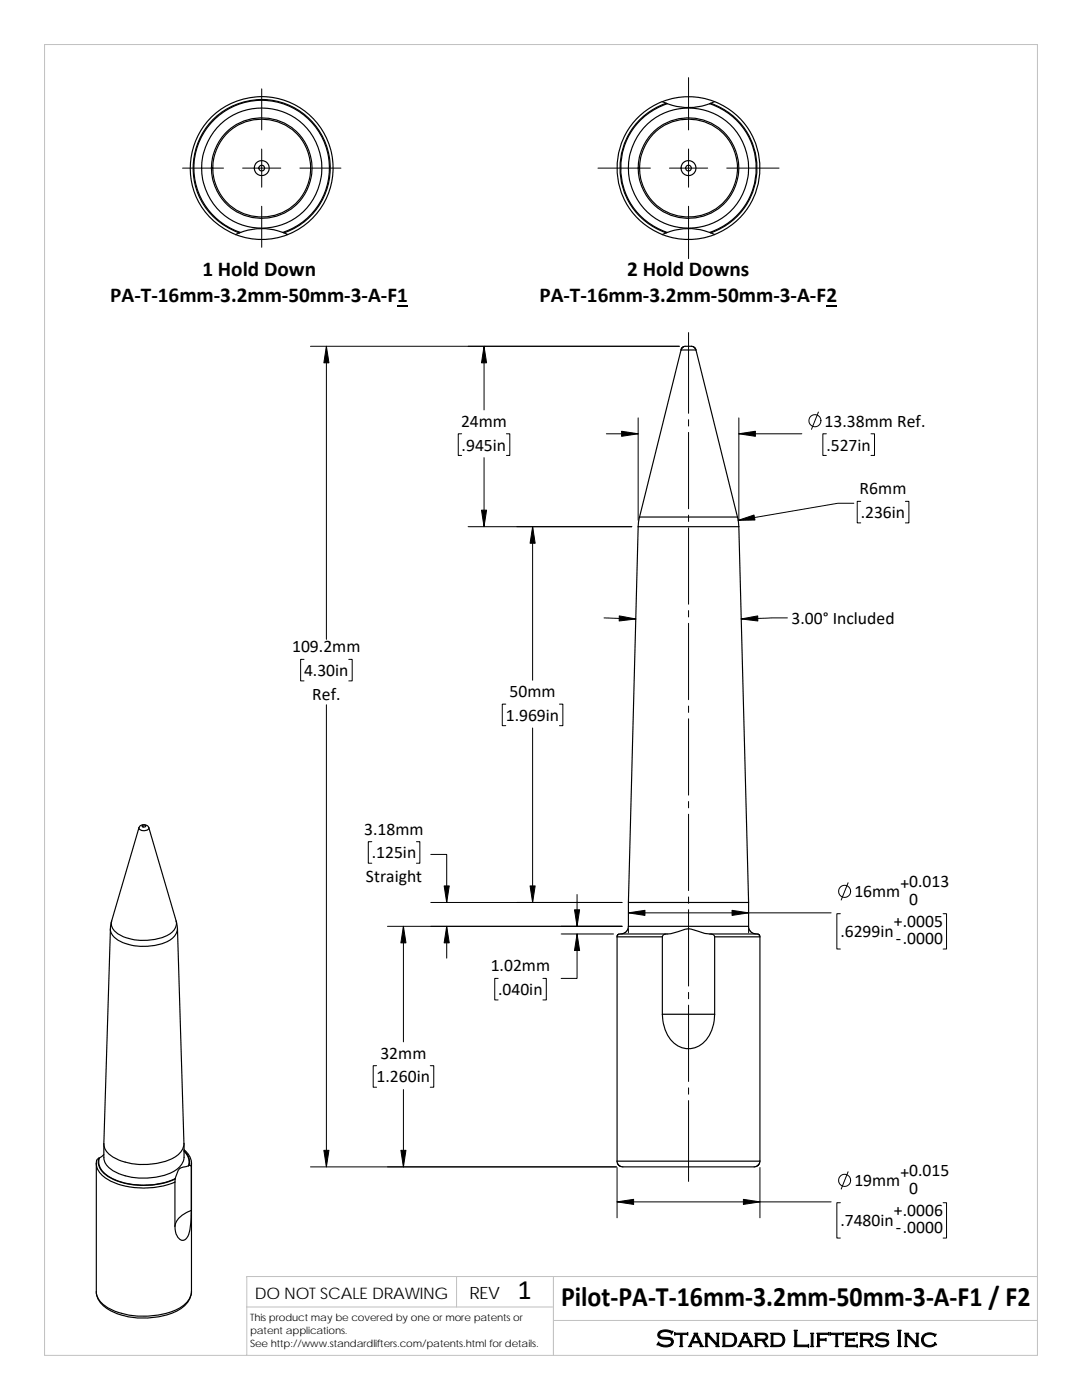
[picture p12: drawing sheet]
<svg xmlns="http://www.w3.org/2000/svg" width="216mm" height="279mm" viewBox="0 0 216 279" stroke-linecap="round" stroke-linejoin="round" font-family="sans-serif">
<path d="M8.9 8.9h198.1v261.6h-198.1zM91.1 254.8v6M110.4 254.8v15.7M207 254.8h-157.8v15.7M49.2 260.8h61.2M110.4 263.5h96.6" fill="none" stroke="#c0c0c0" stroke-width=".2"/>
<g fill="none" stroke="#000" stroke-width=".23">
<path d="M132.2 20.3a14.3 14.3 0 0 0-9.1 13.2 14.3 14.3 0 0 0 9.1 13.3M132.2 20.3a14.4 14.4 0 0 1 10.4 0M132.2 20.3l.7 .3M132.9 20.6a13.7 13.7 0 0 0-9.2 12.9 13.7 13.7 0 0 0 9.2 13M132.9 20.6l.3 .1M141.6 20.7a13.5 13.5 0 0 1 9.3 12.8 13.5 13.5 0 0 1-9.3 12.9M141.6 20.7a12 12 0 0 1-8.5 0 13.5 13.5 0 0 0-9.2 12.9 13.5 13.5 0 0 0 9.3 12.8 12.2 12.2 0 0 1 8.6 .1M141.8 20.6a13.7 13.7 0 0 1 9.2 12.9 13.7 13.7 0 0 1-9.2 13M141.8 20.6l-.2 .1M142.6 20.3a14.2 14.2 0 0 1 9 13.2 14.2 14.2 0 0 1-9 13.3M142.6 20.3l-.8 .3M47.8 46.5a13.7 13.7 0 0 1-6.6-21.1 13.7 13.7 0 0 1 22 0 13.7 13.7 0 0 1-6.5 21.1"/>
<path d="M48 46.4a12.2 12.2 0 0 1 8.7 .1M48 46.4l-1 .4M56.4 46.4a13.5 13.5 0 0 0 6.7-20.8 13.5 13.5 0 0 0-21.9 0 13.5 13.5 0 0 0 6.8 20.8M56.7 46.5l.7 .3a14.5 14.5 0 0 1-10.4 0M57.4 46.8a14.3 14.3 0 0 0 6.1-21.9 14.3 14.3 0 0 0-22.7 0 14.3 14.3 0 0 0 6.2 21.9M133.2 46.4l-1 .4M141.8 46.5l.8 .3a14.5 14.5 0 0 1-10.4 0M135.9 69.8h3M135.9 69.8l-8.3 33.4M138.9 69.8l8.3 33.6 .2 1.7M138.9 69.8l-.3-.4-.6-.3h-1.5l-.4 .3-.2 .5M127.3 105.1l-1.9 75v4.8"/>
<path d="M127.3 105.1h20.1M127.6 103.2l-.3 1.9M127.6 103.2h19.6M147.4 105.1l2 75M27.7 165.2l-5.4 18.6a2.47 2.47 0 0 0 1.6 2.8 10.9 10.9 0 0 0 10.1-.3 2.42 2.42 0 0 0 1.2-2.5M27.7 165.2a1.09 1.09 0 0 1 1-.6 1.09 1.09 0 0 1 1 .6M28.4 164.8a.36 .36 0 0 1 .4-.2 .36 .36 0 0 1 .2 .4 .36 .36 0 0 1-.4 .1 .36 .36 0 0 1-.2-.3zM29.7 165.2a1.1 1.1 0 0 1-1.7 .4l-.3-.2v-.2M29.7 165.2l5.5 18.6M22 185.4a3.5 3.5 0 0 0 3 2.9 11.6 11.6 0 0 0 9-.7 2.83 2.83 0 0 0 1.4-2.2M22 185.4l-1.3 42.8a3.9 3.9 0 0 0 3 3.3 13.7 13.7 0 0 0 11.6-.8 3.1 3.1 0 0 0 1.4-2.5l-1.3-42.8M22.3 183.8l-.3 1.6"/>
<path d="M35.2 183.8l.2 1.6M123.1 187h9.1M123.1 187v44.7M125.4 180.1h24M125.4 184.9l-.1 .5-.3 .5-.5 .4-.6 .1M125.4 184.9h24M132.2 187v15.4M132.9 186.4h-9.4l-.2 .2-.2 .4M141.8 186.4h-.2a8.7 8.7 0 0 1-3.4-.9l-1.2-.1-3.2 1h-.7a.83 .83 0 0 0-.9 .6M141.8 186.4h9.4l.3 .2 .1 .4M141.8 186.4l.6 .2 .2 .4M142.6 187v15.4"/>
<path d="M142.6 187h9M149.4 180.1v4.8M149.4 184.9l.1 .6 .4 .5 .5 .3 .5 .1M151.6 187v44.7M132.2 202.4a7.3 7.3 0 0 0 2.9 6.2 4.6 4.6 0 0 0 6.6-2.3l.5-1.2 .3-1.5 .1-1.2M132.2 202.4h10.4M19.2 232.2a3.8 3.8 0 0 0 2.2 3.1 16.2 16.2 0 0 0 13.5 .6M19.3 231.6l-.1 26.2M19.7 231.2l-.4 .5M19.7 231.2a3.2 3.2 0 0 0 1.8 3.6 15.2 15.2 0 0 0 13.5 .4M19.8 231.1l-.1 .1M20.7 230.4l-.9 .7a2.99 2.99 0 0 0 1.5 3.4 15 15 0 0 0 13.7 .7v-.2a2.43 2.43 0 0 1 1.4-2l1.2-.3"/>
<path d="M20.7 228.3v2.7a3.9 3.9 0 0 0 3 3.2 13.9 13.9 0 0 0 11.3-.6 3.4 3.4 0 0 0 1.7-2.6v-2.7M34.9 235.9v8.8M34.9 235.3v.6M36.7 229.6a2.96 2.96 0 0 1 1 3M36.7 229.4a3.4 3.4 0 0 1 1.5 3.3M36.7 229.7l.6 .8a2.59 2.59 0 0 1 .3 2.2M37.6 232.7l.3-.1 .3 .1M38.2 232.7v8.9M38.2 232.2v25.6a4.1 4.1 0 0 1-2.6 3.4 15.6 15.6 0 0 1-14.7-.6 3.7 3.7 0 0 1-1.7-2.8M123.1 231.7h28.5M123.1 231.7l.1 .5 .3 .4 .8 .3h26.2l.8-.3 .3-.9M38.2 241.6a14.5 14.5 0 0 1-.7 5.1 1.08 1.08 0 0 1-1 .8 1.08 1.08 0 0 1-1.1-.7 3.8 3.8 0 0 1-.5-2.1"/>
<path d="M38.2 241.6a4.4 4.4 0 0 0-3.3 3.1M38.2 257.7a4.9 4.9 0 0 1-3.5 4.2 15 15 0 0 1-13.4-.8 4.1 4.1 0 0 1-2.1-3.3"/>
<circle cx="52.2" cy="33.5" r=".58"/>
<circle cx="52.2" cy="33.5" r="10"/>
<circle cx="52.2" cy="33.5" r="1.5"/>
<circle cx="52.2" cy="33.5" r="9.8"/>
<circle cx="52.2" cy="33.5" r="12"/>
<circle cx="137.4" cy="33.5" r="10"/>
<circle cx="137.4" cy="33.5" r="1.5"/>
<circle cx="137.4" cy="33.5" r="9.8"/>
<circle cx="137.4" cy="33.5" r=".57"/>
<circle cx="137.4" cy="33.5" r="12"/>
</g>
<g fill="none" stroke="#000" stroke-width=".2">
<path d="M52.2 17.7v8.2M137.4 15.5v10.4M36.4 33.5h8.2M48.4 33.5h7.6M52.2 29.7v7.7M59.8 33.5h8.2M119.3 33.5h10.5M133.6 33.5h7.6M137.4 29.7v7.7M145 33.5h10.4M52.2 41.2v8.2M137.4 41.2v10.4"/>
<path d="M62 69.1h73.6M65.1 69.1v58.5M96.6 69.1v12.7M137.4 66.4v16.1M92.1 86.6h-.7v4.3h.7M96.6 91.3v13.8M101 86.6h.7v4.3h-.7M121 86.6h6.3M127.3 83.4v20.4M137.4 83.8v1.2M137.4 86.3v15.2M147.4 83.4v20.4"/>
<path d="M147.4 86.6h12.6M163.3 82.2l-1.4 3.5M164.9 86.6h-.7v4.3h.7M173.8 86.6h.7v4.3h-.7M93.4 105.1h32.7M106.3 105.1v30.7M137.4 102.8v1.3M137.4 105.3v15.3M170.4 100.4h-3.2l-19.9 3.4M171.7 100.1h-.7v4.3h.7M180.7 100.1h.7v4.3h-.7M60.7 131.6h-.7v4.3h.7"/>
<path d="M69.6 131.6h.7v4.3h-.7M120.5 123.3l6.4 .2M137.4 121.9v1.2M137.4 124.4v15.2M157.1 123.3l-9.2 .2M65.1 140.7v92.2M100.9 140.5h-.7v4.3h.7M106.3 145.3v34.8M111.6 140.5h.7v4.3h-.7M137.4 140.9v1.3M137.4 143.4v15.3M137.4 160v1.2"/>
<path d="M74.2 168h-.7v4.3h.7M83.1 168h.7v4.3h-.7M86 170.5h3.1v9.6M115.1 178.5v6.4M137.4 162.5v15.2M137.4 179v1.3M169.2 176.2l-1.3 3.4M77.3 184.9h46.8M80.5 184.9v23M86 180.1h38.1M89.1 184.9v6.3M99.4 195.3h-.7v4.3h.7"/>
<path d="M108.3 195.3h.7v4.3h-.7M112 186.4h10.4M115.1 186.4v8.9h-3.1M125.4 182.2h40.4M125.4 185.4v.7M137.4 181.5v15.3M137.4 198.1v1.2M149.4 185.4v.7M167.7 182.4h-.7v7h.7M188.2 182.4h.7v7h-.7M75.1 212.7h-.6v4.3h.6M80.5 217.4v15.5"/>
<path d="M85.9 212.7h.7v4.3h-.7M137.4 200.6v15.2M137.4 217.1v1.3M137.4 219.6v16.2M62 232.9h61M123.1 233v10M123.1 239.9h42.7M151.6 233v10M169.2 233.8l-1.3 3.5M167.7 240h-.7v7.1h.7M188.2 240h.7v7.1h-.7"/>
<circle cx="162.6" cy="84" r="1.2"/>
<circle cx="168.5" cy="177.9" r="1.21"/>
<circle cx="168.5" cy="235.6" r="1.21"/>
</g>
<path d="M79.3 61h2.1M164.9 61h2.2" fill="none" stroke="#000" stroke-width=".28"/>
<g fill="#000" stroke="#000" stroke-width=".2">
<path d="M65.1 69.1l.5 3.3h-1z" fill-rule="evenodd"/>
<path d="M96.6 69.1l.5 3.3h-1z" fill-rule="evenodd"/>
<path d="M124 86.1l3.3 .5-3.3 .5z" fill-rule="evenodd"/>
<path d="M147.4 86.6l3.3-.5v1z" fill-rule="evenodd"/>
<path d="M96.1 101.8h1l-.5 3.3z" fill-rule="evenodd"/>
<path d="M106.3 105.1l.5 3.3h-1z" fill-rule="evenodd"/>
<path d="M147.3 103.8l3.2-1 .1 1z" fill-rule="evenodd"/>
<path d="M123.6 122.9l3.3 .6-3.4 .4z" fill-rule="evenodd"/>
<path d="M147.9 123.5l3.3-.6v1z" fill-rule="evenodd"/>
<path d="M80.5 184.9l.5 3.3h-1z" fill-rule="evenodd"/>
<path d="M88.6 176.8h1l-.5 3.3z" fill-rule="evenodd"/>
<path d="M89.1 184.9l.5 3.3h-1z" fill-rule="evenodd"/>
<path d="M105.8 176.8h1l-.5 3.3z" fill-rule="evenodd"/>
<path d="M114.6 181.6h1.1l-.6 3.3z" fill-rule="evenodd"/>
<path d="M115.1 186.4l.6 3.3h-1.1z" fill-rule="evenodd"/>
<path d="M125.4 182.2l3.3-.5v1z" fill-rule="evenodd"/>
<path d="M146.1 181.7l3.3 .5-3.3 .5z" fill-rule="evenodd"/>
<path d="M64.6 229.6h1l-.5 3.3z" fill-rule="evenodd"/>
<path d="M80 229.6h1l-.5 3.3z" fill-rule="evenodd"/>
<path d="M123.1 239.9l3.3-.5v1z" fill-rule="evenodd"/>
<path d="M148.3 239.4l3.3 .5-3.3 .5z" fill-rule="evenodd"/>
</g>
<g font-size="5.6">
<text x="103.3" y="259.2">1</text>
<text x="112" y="260.7">Pilot‐PA‐T‐16mm‐3.2mm‐50mm‐3‐A‐F1 / F2</text>
</g>
<text font-size="4.9" x="130.9" y="268.8">Standard Lifters Inc</text>
<g font-size="4.2">
<text x="40.4" y="55.1">1 Hold Down</text>
<text x="125.2" y="55.1">2 Hold Downs</text>
<text x="22" y="60.3">PA‐T‐16mm‐3.2mm‐50mm‐3‐A‐F1</text>
<text x="107.6" y="60.3">PA‐T‐16mm‐3.2mm‐50mm‐3‐A‐F2</text>
</g>
<g font-size="3.5">
<text x="92" y="85.2">24mm</text>
<text x="92.1" y="89.9">.945in</text>
<text x="164.5" y="85.2">13.38mm Ref.</text>
<text x="164.9" y="89.9">.527in</text>
<text x="171.5" y="98.6">R6mm</text>
<text x="171.7" y="103.4">.236in</text>
<text x="157.9" y="124.5">3.00° Included</text>
<text x="58.3" y="130.2">109.2mm</text>
<text x="60.7" y="134.9">4.30in</text>
<text x="62.3" y="139.7">Ref.</text>
<text x="100.9" y="143.9">1.969in</text>
<text x="101.7" y="139.1">50mm</text>
<text x="72.7" y="166.6">3.18mm</text>
<text x="74.2" y="171.3">.125in</text>
<text x="73" y="176.1">Straight</text>
<text x="170.5" y="179.1">16mm</text>
<text x="179.7" y="177.4">+0.013</text>
<text x="178.4" y="184.9">+.0005</text>
<text x="181.4" y="180.6">0</text>
<text x="167.7" y="186.9">.6299in</text>
<text x="178.7" y="188.4">‐.0000</text>
<text x="97.9" y="193.8">1.02mm</text>
<text x="99.4" y="198.6">.040in</text>
<text x="75.9" y="211.3">32mm</text>
<text x="75.1" y="216">1.260in</text>
<text x="170.5" y="236.8">19mm</text>
<text x="179.7" y="235.1">+0.015</text>
<text x="181.4" y="238.3">0</text>
<text x="167.7" y="244.6">.7480in</text>
<text x="178.4" y="242.6">+.0006</text>
<text x="178.7" y="246.1">‐.0000</text>
</g>
<text font-size="3.4" x="93.7" y="259.2">REV</text>
<text font-size="3.2" x="50.8" y="259.3">DO NOT SCALE DRAWING</text>
<g font-size="2">
<text x="49.9" y="263.7">This product may be covered by one or more patents or</text>
<text x="49.9" y="266.2">patent applications.</text>
<text x="49.9" y="268.8">See http://www.standardlifters.com/patents.html for details.</text>
</g>
</svg>
